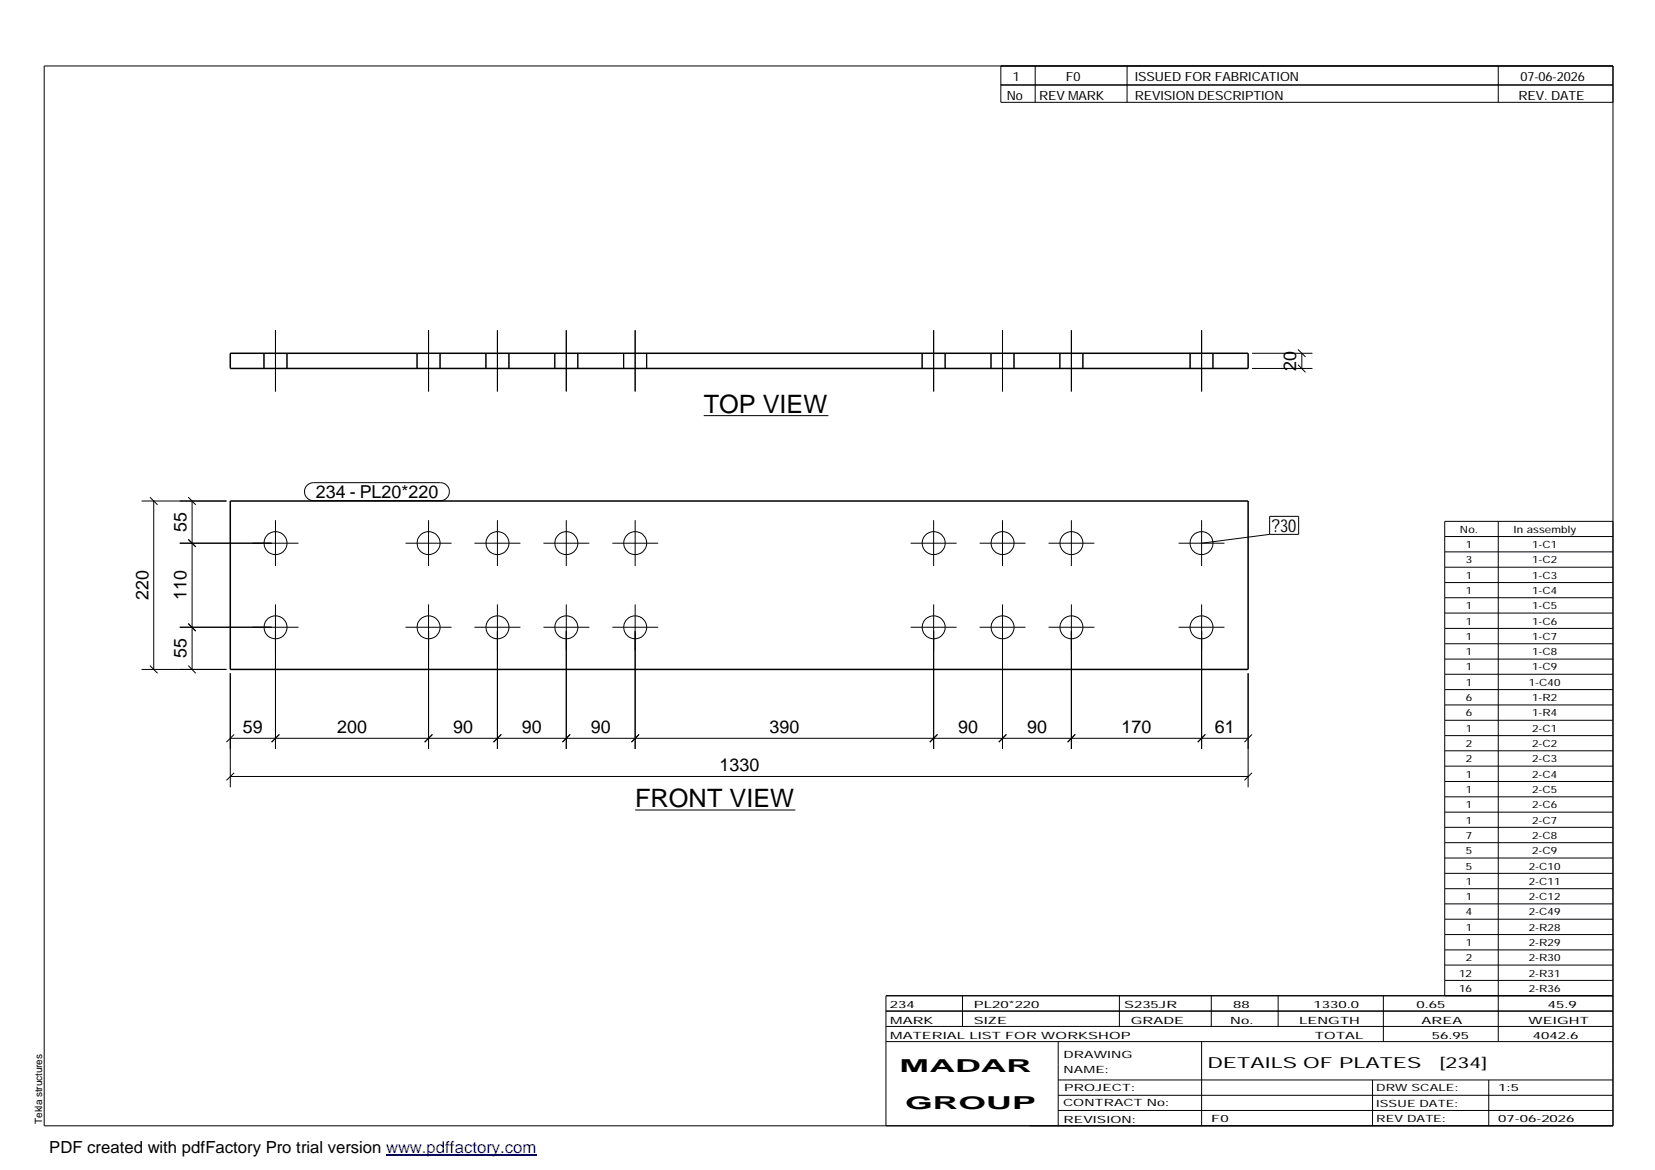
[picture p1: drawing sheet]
<svg xmlns="http://www.w3.org/2000/svg" width="420mm" height="297mm" viewBox="0 0 420 297" stroke-linecap="round" stroke-linejoin="round" font-family="sans-serif">
<g fill="none" stroke="#000" stroke-width=".25">
<path d="M11.2 16.7h398.3v269.1h-398.3zM254.1 16.7v9.3h155.4M262.8 16.7v9.3M286.1 16.7v9.3M380.4 16.7v9.3M254.1 21.6h155.4M67 89.7v3.8M69.9 83.8v15.6M72.9 89.7v3.8M105.9 89.7v3.8M108.8 83.8v15.6M111.7 89.7v3.8"/>
<path d="M123.4 89.7v3.8M126.3 83.8v15.6M129.2 89.7v3.8M140.8 89.7v3.8M143.8 83.8v15.6M146.7 89.7v3.8M158.3 89.7v3.8M161.2 83.8v15.6M164.2 89.7v3.8M234.1 89.7v3.8M237 83.8v15.6M239.9 89.7v3.8"/>
<path d="M251.6 89.7v3.8M254.5 83.8v15.6M257.4 89.7v3.8M269.1 89.7v3.8M272 83.8v15.6M274.9 89.7v3.8M302.1 89.7v3.8M305.1 83.8v15.6M307.9 89.7v3.8M317.8 93.5h15.4M317.8 89.7h15.4M329.5 92.6l1.9 1.9"/>
<path d="M329.5 88.7l1.9 1.9M330.5 89.7v3.8M178.6 105.5h31.7M35.9 127.2h21.6M38.1 126.2l1.9 2M39 127.2v42.8M45.6 137.9h30.2M47.8 136.9l1.9 1.9M47.8 126.2l1.9 2M48.8 127.2v42.8M69.9 132.1v11.6M78 123.2l.7-.5 .9-.2h32.2a2.29 2.29 0 0 1 2.3 2.3 2.29 2.29 0 0 1-2.3 2.3h-32.2a2.27 2.27 0 0 1-2.1-1.4 2.27 2.27 0 0 1 .5-2.5z"/>
<path d="M103 137.9h11.6M108.8 132.1v11.6M120.4 137.9h11.7M126.3 132.1v11.6M138 137.9h11.6M143.8 132.1v11.6M155.4 137.9h11.7M161.2 132.1v11.6M231.2 137.9h11.7M237 132.1v11.6M248.7 137.9h11.6M254.5 132.1v11.6"/>
<path d="M266.2 137.9h11.6M272 132.1v11.6M299.2 137.9h11.7M305.1 132.1v11.6M322.3 131.1h7.4v4.6h-7.4zM322.3 135.7l-17.2 2.2M366.8 136.2h42.7M380.4 132.4v132M409.5 132.4h-42.7v120.4M45.6 159.2h30.2M47.8 158.3l1.9 1.9M69.9 153.4v36.7"/>
<path d="M103 159.2h11.6M108.8 153.4v36.7M120.4 159.2h11.7M126.3 153.4v36.7M138 159.2h11.6M143.8 153.4v36.7M155.4 159.2h11.7M161.2 153.4v36.7M231.2 159.2h11.7M237 153.4v36.7M248.7 159.2h11.6M254.5 153.4v36.7"/>
<path d="M266.2 159.2h11.6M272 153.4v36.7M299.2 159.2h11.7M305.1 153.4v36.7M366.8 140.1h42.7M366.8 144h42.7M366.8 147.9h42.7M366.8 151.8h42.7M366.8 155.6h42.7M366.8 159.5h42.7M35.9 170h21.6M38.1 169l1.9 1.9"/>
<path d="M47.8 169l1.9 1.9M58.5 170.9v29M316.9 170.9v29M366.8 163.4h42.7M366.8 167.3h42.7M366.8 171.2h42.7M366.8 175.1h42.7M366.8 179h42.7M58.5 197.1h258.4M58.5 187.4h258.4M59.4 196.2l-1.9 1.9M59.4 186.5l-1.9 1.9"/>
<path d="M70.9 186.5l-1.9 1.9M109.8 186.5l-2 1.9M127.3 186.5l-2 1.9M144.7 186.5l-1.9 1.9M162.2 186.5l-1.9 1.9M238 186.5l-1.9 1.9M255.5 186.5l-1.9 1.9M273 186.5l-1.9 1.9M306 186.5l-1.9 1.9M317.8 196.2l-1.9 1.9M317.8 186.5l-1.9 1.9M366.8 182.9h42.7"/>
<path d="M366.8 186.8h42.7M366.8 190.6h42.7M366.8 194.5h42.7M366.8 198.4h42.7M161.2 205.6h40.7M366.8 202.3h42.7M366.8 206.2h42.7M366.8 210h42.7M366.8 213.9h42.7M366.8 217.8h42.7M366.8 221.7h42.7M366.8 225.6h42.7"/>
<path d="M366.8 229.5h42.7M366.8 233.4h42.7M366.8 237.3h42.7M224.9 256.7h184.6M244.3 252.8v7.8M284.2 252.8v7.8M307.5 252.8v7.8M324.5 252.8v7.8M351.2 252.8v11.6M366.8 241.2h42.7M366.8 245h42.7M366.8 248.9h42.7"/>
<path d="M409.5 252.8h-184.6v33M224.9 264.4h184.6M224.9 260.6h184.6M268.6 264.4v21.4M268.6 274.2h140.9M268.6 278.1h140.9M305.1 264.4v21.4M348.4 274.2v11.6M378 274.2v11.6M268.6 281.9h140.9"/>
<circle cx="69.9" cy="137.9" r="2.91"/>
<circle cx="108.8" cy="137.9" r="2.91"/>
<circle cx="126.3" cy="137.9" r="2.91"/>
<circle cx="143.8" cy="137.9" r="2.91"/>
<circle cx="161.3" cy="137.9" r="2.91"/>
<circle cx="237" cy="137.9" r="2.91"/>
<circle cx="254.5" cy="137.9" r="2.91"/>
<circle cx="272" cy="137.9" r="2.91"/>
<circle cx="305" cy="137.9" r="2.91"/>
<circle cx="69.9" cy="159.3" r="2.91"/>
<circle cx="108.8" cy="159.3" r="2.91"/>
<circle cx="126.3" cy="159.3" r="2.91"/>
<circle cx="143.8" cy="159.3" r="2.91"/>
<circle cx="161.3" cy="159.3" r="2.91"/>
<circle cx="237" cy="159.3" r="2.91"/>
<circle cx="254.5" cy="159.3" r="2.91"/>
<circle cx="272" cy="159.3" r="2.91"/>
<circle cx="305" cy="159.3" r="2.91"/>
</g>
<path d="M58.5 89.7h258.4v3.8h-258.4zM58.5 127.2h258.4v42.8h-258.4z" fill="none" stroke="#000" stroke-width=".38"/>
<path d="M98 293.3h38.2" fill="none" stroke="#00f" stroke-width=".3"/>
<g font-size="6.4">
<text x="178.6" y="104.8">TOP VIEW</text>
<text x="161.2" y="204.9">FRONT VIEW</text>
</g>
<g font-size="4.5">
<text x="329.1" y="94.1" transform="rotate(-90 329.1 94.1)">20</text>
<text x="80.2" y="126.5">234 - PL20*220</text>
<text x="47.4" y="135.1" transform="rotate(-90 47.4 135.1)">55</text>
<text x="322.9" y="135.1">?30</text>
<text x="37.7" y="152.3" transform="rotate(-90 37.7 152.3)">220</text>
<text x="47.4" y="152.3" transform="rotate(-90 47.4 152.3)">110</text>
<text x="47.4" y="167.1" transform="rotate(-90 47.4 167.1)">55</text>
<text x="61.7" y="186">59</text>
<text x="85.6" y="186">200</text>
<text x="115" y="186">90</text>
<text x="132.5" y="186">90</text>
<text x="150" y="186">90</text>
<text x="195.4" y="186">390</text>
<text x="243.2" y="186">90</text>
<text x="260.7" y="186">90</text>
<text x="284.7" y="186">170</text>
<text x="308.4" y="186">61</text>
<text x="182.6" y="195.7">1330</text>
<text x="228.4" y="272.3">MADAR</text>
<text x="229.8" y="281.6">GROUP</text>
</g>
<text font-size="4.2" x="12.5" y="292.7">PDF created with pdfFactory Pro trial version www.pdffactory.com</text>
<g font-size="3.9">
<text x="306.5" y="271.3">DETAILS OF PLATES</text>
<text x="365.4" y="271.3">[234]</text>
</g>
<g font-size="3.2">
<text x="257.1" y="20.5">1</text>
<text x="270.6" y="20.5">F0</text>
<text x="288.1" y="20.5">ISSUED FOR FABRICATION</text>
<text x="386" y="20.5">07-06-2026</text>
<text x="255.6" y="25.5">No</text>
<text x="263.8" y="25.5">REV MARK</text>
<text x="288.1" y="25.5">REVISION DESCRIPTION</text>
<text x="385.5" y="25.5">REV. DATE</text>
</g>
<g font-size="2.5">
<text x="370.6" y="135.2">No.</text>
<text x="384.3" y="135.2">In assembly</text>
<text x="372.1" y="139.1">1</text>
<text x="372.1" y="143">3</text>
<text x="389" y="139.1">1-C1</text>
<text x="389" y="143">1-C2</text>
<text x="372.1" y="146.9">1</text>
<text x="389" y="146.9">1-C3</text>
<text x="372.1" y="150.8">1</text>
<text x="372.1" y="154.7">1</text>
<text x="389" y="150.8">1-C4</text>
<text x="389" y="154.7">1-C5</text>
<text x="372.1" y="158.6">1</text>
<text x="389" y="158.6">1-C6</text>
<text x="372.1" y="162.5">1</text>
<text x="372.1" y="166.4">1</text>
<text x="389" y="162.5">1-C7</text>
<text x="389" y="166.4">1-C8</text>
<text x="372.1" y="170.2">1</text>
<text x="389" y="170.2">1-C9</text>
<text x="372.1" y="174.1">1</text>
<text x="372.1" y="178">6</text>
<text x="388.1" y="174.1">1-C40</text>
<text x="389" y="178">1-R2</text>
<text x="372.1" y="181.9">6</text>
<text x="372.1" y="185.8">1</text>
<text x="389" y="181.9">1-R4</text>
<text x="389" y="185.8">2-C1</text>
<text x="372.1" y="189.6">2</text>
<text x="389" y="189.6">2-C2</text>
<text x="372.1" y="193.5">2</text>
<text x="372.1" y="197.4">1</text>
<text x="389" y="193.5">2-C3</text>
<text x="389" y="197.4">2-C4</text>
<text x="372.1" y="201.3">1</text>
<text x="389" y="201.3">2-C5</text>
<text x="372.1" y="205.2">1</text>
<text x="372.1" y="209.1">1</text>
<text x="389" y="205.2">2-C6</text>
<text x="389" y="209.1">2-C7</text>
<text x="372.1" y="213">7</text>
<text x="389" y="213">2-C8</text>
<text x="372.1" y="216.9">5</text>
<text x="372.1" y="220.8">5</text>
<text x="388.1" y="220.8">2-C10</text>
<text x="389" y="216.9">2-C9</text>
<text x="372.1" y="224.6">1</text>
<text x="388.1" y="224.6">2-C11</text>
<text x="372.1" y="228.5">1</text>
<text x="372.1" y="232.4">4</text>
<text x="388.1" y="228.5">2-C12</text>
<text x="388.1" y="232.4">2-C49</text>
<text x="372.1" y="236.3">1</text>
<text x="388.1" y="236.3">2-R28</text>
<text x="372.1" y="240.2">1</text>
<text x="372.1" y="244.1">2</text>
<text x="388.1" y="240.2">2-R29</text>
<text x="388.1" y="244.1">2-R30</text>
<text x="370.4" y="247.9">12</text>
<text x="370.4" y="251.8">16</text>
<text x="388.1" y="247.9">2-R31</text>
<text x="388.1" y="251.8">2-R36</text>
<text x="225.9" y="255.9">234</text>
<text x="247.3" y="255.9">PL20*220</text>
<text x="285.4" y="255.9">S235JR</text>
<text x="313.1" y="255.9">88</text>
<text x="333.5" y="255.9">1330.0</text>
<text x="359.6" y="255.9">0.65</text>
<text x="392.9" y="255.9">45.9</text>
<text x="226" y="263.7">MATERIAL LIST FOR WORKSHOP</text>
<text x="226" y="259.9">MARK</text>
<text x="247.2" y="259.9">SIZE</text>
<text x="287.1" y="259.9">GRADE</text>
<text x="312.3" y="259.9">No.</text>
<text x="329.8" y="259.9">LENGTH</text>
<text x="333.8" y="263.7">TOTAL</text>
<text x="360.9" y="259.9">AREA</text>
<text x="363.5" y="263.7">56.95</text>
<text x="388.1" y="259.9">WEIGHT</text>
<text x="389.2" y="263.7">4042.6</text>
<text x="270" y="268.5">DRAWING</text>
<text x="270" y="272.5">NAME:</text>
<text x="269.9" y="280.9">CONTRACT No:</text>
<text x="270.2" y="277">PROJECT:</text>
<text x="349.4" y="277.1">DRW SCALE:</text>
<text x="349.4" y="281">ISSUE DATE:</text>
<text x="380.4" y="277.1">1:5</text>
<text x="10.7" y="285.4" transform="rotate(-90 10.7 285.4)">Tekla structures</text>
<text x="270" y="285">REVISION:</text>
<text x="307.5" y="284.8">F0</text>
<text x="349.4" y="284.8">REV DATE:</text>
<text x="380.4" y="284.8">07-06-2026</text>
</g>
</svg>
